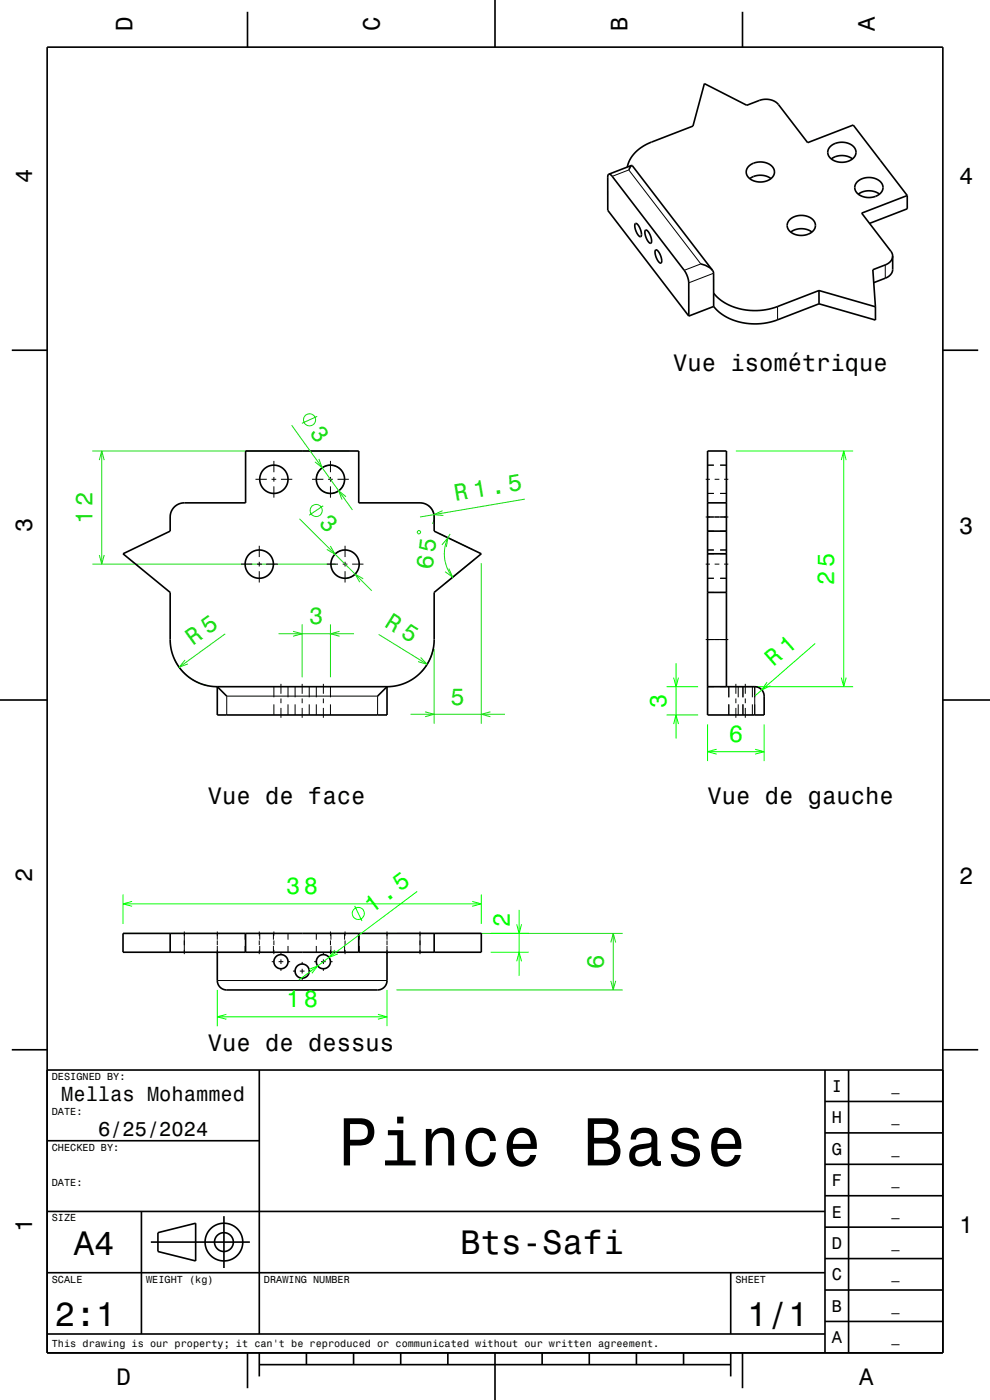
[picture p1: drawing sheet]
<svg xmlns="http://www.w3.org/2000/svg" width="210mm" height="297mm" viewBox="0 0 210 297" stroke-linecap="round" stroke-linejoin="round" font-family="sans-serif">
<g fill="none" stroke="#16de12" stroke-width=".21">
<path d="M19.6 95.7h54.5M21.1 97.6l.5-1.9 .5 1.9M21.6 95.7v24M61.9 90.2l12.9 18M67.3 88.3l-3.3 1.5M67.6 97.4l.7 1.8-1.5-1.2M72.5 99.8a3 3 0 0 0-5.3 1M19.6 119.7h51.6M21.1 117.7l.5 2 .5-2M63.5 110.1l15.4 15.2M68.6 107.3l-3 2M70.1 115.8l1 1.8-1.8-1"/>
<path d="M72.8 116.7a3 3 0 0 0-2 1.1M73 102.5a3 3 0 0 1-5.3 1M73.4 105.4l-1.6-1.3 .8 1.9M88.5 112.7l.5-.1 .2 .5-.5 .1zM90.9 107.3a3 3 0 0 1 .8 3.8M93.2 113.2l7.1 3.4M93.7 115.6l1.3-1.5-.3 2M93.9 108.3l-1.8 .9 1.9 .2M95.5 113.3a7.8 7.8 0 0 0 .5 9.2M100.5 118.8l-6 4.9M102.1 119.5v34M111.3 105.9l-22.2 3.8"/>
<path d="M37 139.8a10 10 0 0 0 7.1 5.7M39.3 140l-1.3 1.6 1.9-.8M47.8 134.5l-9.8 7.1M59.1 134.5h16M62.2 133.9l1.9 .6-1.9 .5M64.1 132.5v11.2M70.1 132.5v11.2M72 133.9l-1.9 .6 1.9 .5M75.6 121.5l-.1 .1a3 3 0 0 1-1.9 1.1M77.1 122.8l-1.8-1 1 1.7M80.3 134.6l10.3 6.3M89.2 139.5l1.4 1.4-1.9-.5"/>
<path d="M91.9 137.7a9.9 9.9 0 0 1-2.5 4.8M92.1 137.7v15.8M95.2 120.6l.8 1.9-1.6-1.2M87.1 151.5h20M90.2 151l1.9 .5-1.9 .5M104 151l-1.9 .5 1.9 .5M84.1 198h48M129.6 199.9l.5-1.9 .5 1.9M130.1 198v12M84.1 210h48M129.6 208.1l.5 1.9 .5-1.9"/>
<circle cx="65.7" cy="89.1" r="1.28"/>
<circle cx="67.1" cy="108.3" r="1.28"/>
</g>
<g fill="none" stroke="#0f0" stroke-width=".21">
<path d="M156.1 95.7h24.9M178.5 97.6l.5-1.9 .5 1.9M179 95.7v50M172.9 136.5l-12.8 11.2M141.4 145.7h6.7M141.4 151.7h6.7M142.9 143.7l.5 2 .5-2M142.9 153.6l.5-1.9 .5 1.9M143.4 140.7v16M150.1 153.7v7.8M150.1 159.5h12M152 158.9l-1.9 .6 1.9 .5"/>
<path d="M156.1 145.7h24.9M160.2 158.9l1.9 .6-1.9 .5M162.1 153.7v7.8M162.7 144.7l-1.1 1.7 1.8-.9M178.5 143.7l.5 2 .5-2M26.1 189.7v6.3M26.1 191.7h76M28 191.2l-1.9 .5 1.9 .6M75.2 192.2l1.6 3.2M88.5 189.1l-25.1 18.8M100.2 191.2l1.9 .5-1.9 .6M102.1 189.7v6.3"/>
<path d="M104.1 198h8M109.6 196.1l.5 1.9 .5-1.9M110.1 193v14M46.1 210v7.7M46.1 215.7h36M48 215.2l-1.9 .5 1.9 .5M65.5 205.7l1.9-.8-1.2 1.6M71 201.5l-1.2 1.6 1.9-.7M80.2 215.2l1.9 .5-1.9 .5M82.1 210v7.7M104.1 202h8M109.6 203.9l.5-1.9 .5 1.9"/>
<circle cx="76" cy="193.8" r="1.28"/>
</g>
<g fill="none" stroke="#000" stroke-width=".35">
<path d="M10 10h190v277h-190zM52.5 2.5v7.5M105 0v10M157.5 2.5v7.5M129.1 37l-.2 .5v7.1l17.2 22.4M129.1 37l.4 .1 .4 .3 15.5 20.4 .7 2v7.2M133.1 35.4a7.6 7.6 0 0 1 5.1-5.3l8.8-3.4 2.4-9 9 4.6 2.7-1a3.7 3.7 0 0 1 4 .9l6.2 8.1 9.7-3.8 11.4 15M134 35.1l-.6 1M134 35.1l17.1 22.2M134 35.1l-4.9 1.9M158.9 35.2a3.6 3.6 0 0 1 5.3 .8 2.25 2.25 0 0 1-2.4 2.6 2.76 2.76 0 0 1-3.5-2.3l.1-.5zM163.5 37.9a3.9 3.9 0 0 0-4.5 0"/>
<path d="M176.1 31.2a3.5 3.5 0 0 1 5.4 .6 2.24 2.24 0 0 1-2.4 2.6 2.76 2.76 0 0 1-3.5-2.2zM180.8 33.7a3.9 3.9 0 0 0-4.5 0M181.9 38.5a3.6 3.6 0 0 1 5.3 .8 2.25 2.25 0 0 1-2.4 2.6 2.77 2.77 0 0 1-3.5-2.2l.2-.6zM134.8 47.5a.98 .98 0 0 1 .9 .9l.3 .9a.55 .55 0 0 1-.3 .9 2.94 2.94 0 0 1-.9-2.7zM136.9 48.8a.98 .98 0 0 1 1 1l.3 .9a.55 .55 0 0 1-.3 .9 2.93 2.93 0 0 1-1-2.8zM139 53.1a.98 .98 0 0 1 1 .9l.3 .9a.55 .55 0 0 1-.3 .9 2.93 2.93 0 0 1-1-2.7zM148.7 56a4 4 0 0 1 2.4 1.3M151.1 57.3l.3 .7v4.2M167.6 46.5a3.6 3.6 0 0 1 5.3 .8 2.25 2.25 0 0 1-2.4 2.6 2.77 2.77 0 0 1-3.5-2.2l.2-.7zM172.2 49.2a3.9 3.9 0 0 0-4.5 0M186.6 41.2a3.9 3.9 0 0 0-4.5 0M189.4 54.3l-.3 .9-.7 .7-3.3 1.3 .6 7.9"/>
<path d="M189.4 54.3l-.1 3-.3 .9-1 .7-2.7 1.1M192.4 41.5l-9.6 3.7 6.2 8.1 .4 1M192.4 41.5l.1 2.8-8.1 3.1M2.5 74.3h7.5M151.4 62.2v2.8M151.4 65l-5.3 2M173.7 61.6l-9.2 3.6-1.8 .5-2 .2-1.8-.1-1.7-.2-1.8-.6a9.1 9.1 0 0 1-4-2.8M173.7 61.6v2.9M173.7 61.6l12 3.5M173.7 64.5l-8.9 3.4-2.1 .6-2 .2h-1.8l-1.9-.4-1.8-.5a9.1 9.1 0 0 1-3.8-2.8M173.7 64.5l12 3.4v-2.8M200 74.3h7.5"/>
<path d="M150.1 106.7h4M150.1 112.7h4M150.1 117.5h4M150.1 125.7h4M0 148.5h10M46.1 145.7a10 10 0 0 1-10-10v-10l-10-8.2 10-4.8v-3a3 3 0 0 1 3-3h13v-11h24v11h13a3 3 0 0 1 3 3v3l10 4.8-10 8.2v10a10 10 0 0 1-10 10M46.1 145.7v6h36v-6M46.1 145.7l2 2M46.1 145.7h36M82.1 145.7l-2 2M150.1 145.7h10a2.01 2.01 0 0 1 2 2v4h-12v-56h4v50M200 148.5h10"/>
<path d="M26.1 198h76v4h-76zM36.1 198v4M52.1 198v4M76.1 198v4M92.1 198v4M46.1 202v6a2 2 0 0 0 2 2h32a2 2 0 0 0 2-2v-6M2.5 222.7h7.5M10 227h190M55 227v56M175 233.7h25M175 227v60M180 227v60"/>
<path d="M200 222.7h7.5M10 257h165M10 242h45M30 257v26M47.5 258v11M175 253.7h25M175 247h25M175 240.3h25M10 270h165M32 263.5h21M33.5 261.5l8-2v8l-8-2zM155 270v13"/>
<path d="M175 273.7h25M175 267h25M175 260.3h25M10 283h165M52.5 287v7.5M55 289.5h100M55 287v5M65 287v2.5M75 287v2.5M85 287v2.5M95 287v2.5M105 287v10"/>
<path d="M115 287v2.5M125 287v2.5M135 287v2.5M145 287v2.5M155 287v5M157.5 287v7.5M175 280.3h25"/>
<circle cx="55" cy="119.7" r="3"/>
<circle cx="58.1" cy="101.7" r="3"/>
<circle cx="70.1" cy="101.7" r="3"/>
<circle cx="73.2" cy="119.7" r="3"/>
<circle cx="59.6" cy="204" r="1.5"/>
<circle cx="64.1" cy="206" r="1.5"/>
<circle cx="68.6" cy="204" r="1.5"/>
<circle cx="47.5" cy="263.5" r="2"/>
<circle cx="47.5" cy="263.5" r="4"/>
</g>
<g fill="none" stroke="#000" stroke-width=".21">
<path d="M129.9 37.4l3.5-1.3 15.3 19.9-3.6 1.3M151.4 58l-5.3 2M187.8 56.2v2.8M164.9 65v2.8M58.1 97.8v2.4M70.1 97.8v2.4M150.1 98.7h1.3M152.8 98.7h1.3M51.1 119.7h2.4M54.2 101.7h2.4M54.5 119.7h1M55 115.8v2.4"/>
<path d="M55 119.2v1M56.5 119.7h2.4M57.6 101.7h1M58.1 101.2v1M58.1 103.2v2.4M59.6 101.7h2.4M66.2 101.7h2.4M69.3 119.7h2.4M69.6 101.7h1M70.1 101.2v1M70.1 103.2v2.4M71.6 101.7h2.4"/>
<path d="M72.7 119.7h1M73.2 115.8v2.4M73.2 119.2v1M74.7 119.7h2.4M149.7 109.7h4.8M149.7 119.7h.9M149.7 101.7h.9M150.1 117.5h1.3M150.1 112.7h1.3M150.1 116.7h1.3M150.1 104.7h1.3M151.6 119.7h1"/>
<path d="M151.6 101.7h1M152.8 117.5h1.3M152.8 112.7h1.3M152.8 116.7h1.3M152.8 104.7h1.3M153.6 119.7h.9M153.6 101.7h.9M55 121.2v2.4M73.2 121.2v2.4M149.7 135.7h4.8M150.1 125.7h1.3M150.1 122.7h1.3"/>
<path d="M152.8 125.7h1.3M152.8 122.7h1.3M48.1 151.7v-4h32v4M58.1 145.7v2.2M58.1 149.4v2.3M59.6 145.1v2.1M59.6 148.2v1M59.6 150.2v2.1M61.1 145.7v2.2M61.1 149.4v2.3M62.6 145.7v2.2M62.6 149.4v2.3"/>
<path d="M64.1 145.1v2.1M64.1 148.2v1M64.1 150.2v2.1M65.6 145.7v2.2M65.6 149.4v2.3M67.1 145.7v2.2M67.1 149.4v2.3M68.6 145.1v2.1M68.6 148.2v1M68.6 150.2v2.1M70.1 145.7v2.2M70.1 149.4v2.3"/>
<path d="M150.1 145.7h1.3M152.8 145.7h1.3M154.6 145.7v2.2M154.6 149.4v2.3M156.1 145.1v2.1M156.1 148.2v1M156.1 150.2v2.1M156.6 145.7v2.2M156.6 149.4v2.3M157.6 145.7v2.2M157.6 149.4v2.3M158.1 145.1v2.1"/>
<path d="M158.1 148.2v1M158.1 150.2v2.1M159.6 145.7v2.2M159.6 149.4v2.3M160.1 145.7v6M39.1 197.6v4.8M46.1 197.6v1.7M46.1 199.5v1M52 198v1.3M55 197.6v.9M55 199.5v1M55.1 198v1.3"/>
<path d="M58 198v1.3M58.1 197.6v.9M58.1 199.5v1M61.1 198v1.3M67.1 198v1.3M70.1 197.6v.9M70.1 199.5v1M70.2 198v1.3M73.1 198v1.3M73.2 197.6v.9M73.2 199.5v1M76.2 198v1.3"/>
<path d="M82.1 197.6v1.7M82.1 199.5v1M89.1 197.6v4.8M46.1 200.7v1.7M46.1 208h36M52 200.7v1.3M55 201.5v.9M55.1 200.7v1.3M57.6 204h.5M58 200.7v1.3M58.1 201.5v.9M59.1 204h1"/>
<path d="M59.6 202.1v.4M59.6 203.5v1M59.6 205.5v.5M61.1 200.7v1.3M61.1 204h.4M62.1 206h.5M63.6 206h1M64.1 204.1v.4M64.1 205.5v1M64.1 207.5v.5M65.6 206h.4M66.6 204h.5"/>
<path d="M67.1 200.7v1.3M68.1 204h1M68.6 202.1v.4M68.6 203.5v1M68.6 205.5v.5M70.1 201.5v.9M70.1 204h.4M70.2 200.7v1.3M73.1 200.7v1.3M73.2 201.5v.9M76.2 200.7v1.3M82.1 200.7v1.7"/>
</g>
<text font-size="14.4" x="71.6" y="247.2">Pince Base</text>
<g font-size="7.2">
<text x="15.7" y="266.3">A4</text>
<text x="97.7" y="266.1">Bts-Safi</text>
<text x="11.7" y="281.3">2:1</text>
<text x="158.5" y="281.3">1/1</text>
</g>
<g font-size="5.1" fill="#16de12">
<text x="96.6" y="106.4" transform="rotate(-10 96.6 106.4)">R 1.5</text>
<text x="67.5" y="111.1" transform="rotate(45 67.5 111.1)">3</text>
<text x="40.9" y="137" transform="rotate(-36 40.9 137)">R 5</text>
<text x="81.4" y="132.9" transform="rotate(32 81.4 132.9)">R 5</text>
</g>
<g font-size="5">
<text x="28.1" y="6.5" transform="rotate(-90 28.1 6.5)">D</text>
<text x="80.6" y="6.5" transform="rotate(-90 80.6 6.5)">C</text>
<text x="133.1" y="6.5" transform="rotate(-90 133.1 6.5)">B</text>
<text x="185.6" y="6.5" transform="rotate(-90 185.6 6.5)">A</text>
<text x="6.8" y="38.7" transform="rotate(-90 6.8 38.7)">4</text>
<text x="203.5" y="39">4</text>
<text x="142.8" y="78.7">Vue isométrique</text>
<text x="6.8" y="112.9" transform="rotate(-90 6.8 112.9)">3</text>
<text x="203.5" y="113.2">3</text>
<text x="44.1" y="170.5">Vue de face</text>
<text x="150.1" y="170.5">Vue de gauche</text>
<text x="6.8" y="187.1" transform="rotate(-90 6.8 187.1)">2</text>
<text x="203.5" y="187.4">2</text>
<text x="44.1" y="222.9">Vue de dessus</text>
<text x="6.8" y="261.3" transform="rotate(-90 6.8 261.3)">1</text>
<text x="203.5" y="261.6">1</text>
<text x="24.7" y="293.8">D</text>
<text x="182.2" y="293.8">A</text>
</g>
<g font-size="5" fill="#16de12">
<text x="65.6" y="91.9" transform="rotate(54 65.6 91.9)">3</text>
<text x="19.6" y="111.1" transform="rotate(-90 19.6 111.1)">12</text>
<text x="91.8" y="120.9" transform="rotate(-83 91.8 120.9)">65</text>
<text x="65.6" y="132.5">3</text>
<text x="95.6" y="149.5">5</text>
<text x="128.1" y="205.5" transform="rotate(-90 128.1 205.5)">6</text>
</g>
<g font-size="5" fill="#0f0">
<text x="177" y="124.1" transform="rotate(-90 177 124.1)">25</text>
<text x="164.1" y="141.6" transform="rotate(-41 164.1 141.6)">R 1</text>
<text x="141.4" y="150.2" transform="rotate(-90 141.4 150.2)">3</text>
<text x="154.6" y="157.5">6</text>
<text x="60.7" y="189.7">38</text>
<text x="78.9" y="193.8" transform="rotate(-37 78.9 193.8)">1.5</text>
<text x="108.1" y="196.7" transform="rotate(-90 108.1 196.7)">2</text>
<text x="60.7" y="213.7">18</text>
</g>
<g font-size="4.3">
<text x="13" y="233.5">Mellas Mohammed</text>
<text x="20.8" y="241">6/25/2024</text>
</g>
<g font-size="3.6">
<text x="176.4" y="231.6">I</text>
<text x="176.4" y="238.3">H</text>
<text x="176.4" y="245">G</text>
<text x="176.4" y="251.6">F</text>
<text x="176.4" y="258.3">E</text>
<text x="176.4" y="265">D</text>
<text x="176.4" y="271.6">C</text>
<text x="176.4" y="278.3">B</text>
<text x="176.4" y="285">A</text>
</g>
<g font-size="2.9">
<text x="189.1" y="231.4">_</text>
<text x="189.1" y="238">_</text>
<text x="189.1" y="244.7">_</text>
<text x="189.1" y="251.4">_</text>
<text x="189.1" y="258">_</text>
<text x="189.1" y="264.7">_</text>
<text x="189.1" y="271.4">_</text>
<text x="189.1" y="278">_</text>
<text x="189.1" y="284.7">_</text>
</g>
<g font-size="2.2">
<text x="11" y="229.1">DESIGNED BY:</text>
<text x="11" y="236.6">DATE:</text>
<text x="11" y="244.1">CHECKED BY:</text>
<text x="11" y="251.6">DATE:</text>
<text x="11" y="259.1">SIZE</text>
<text x="11" y="272.1">SCALE</text>
<text x="31" y="272.1">WEIGHT (kg)</text>
<text x="56" y="272.1">DRAWING NUMBER</text>
<text x="156" y="272.1">SHEET</text>
<text x="11" y="285.8">This drawing is our property; it can't be reproduced or communicated without our written agreement.</text>
</g>
</svg>
